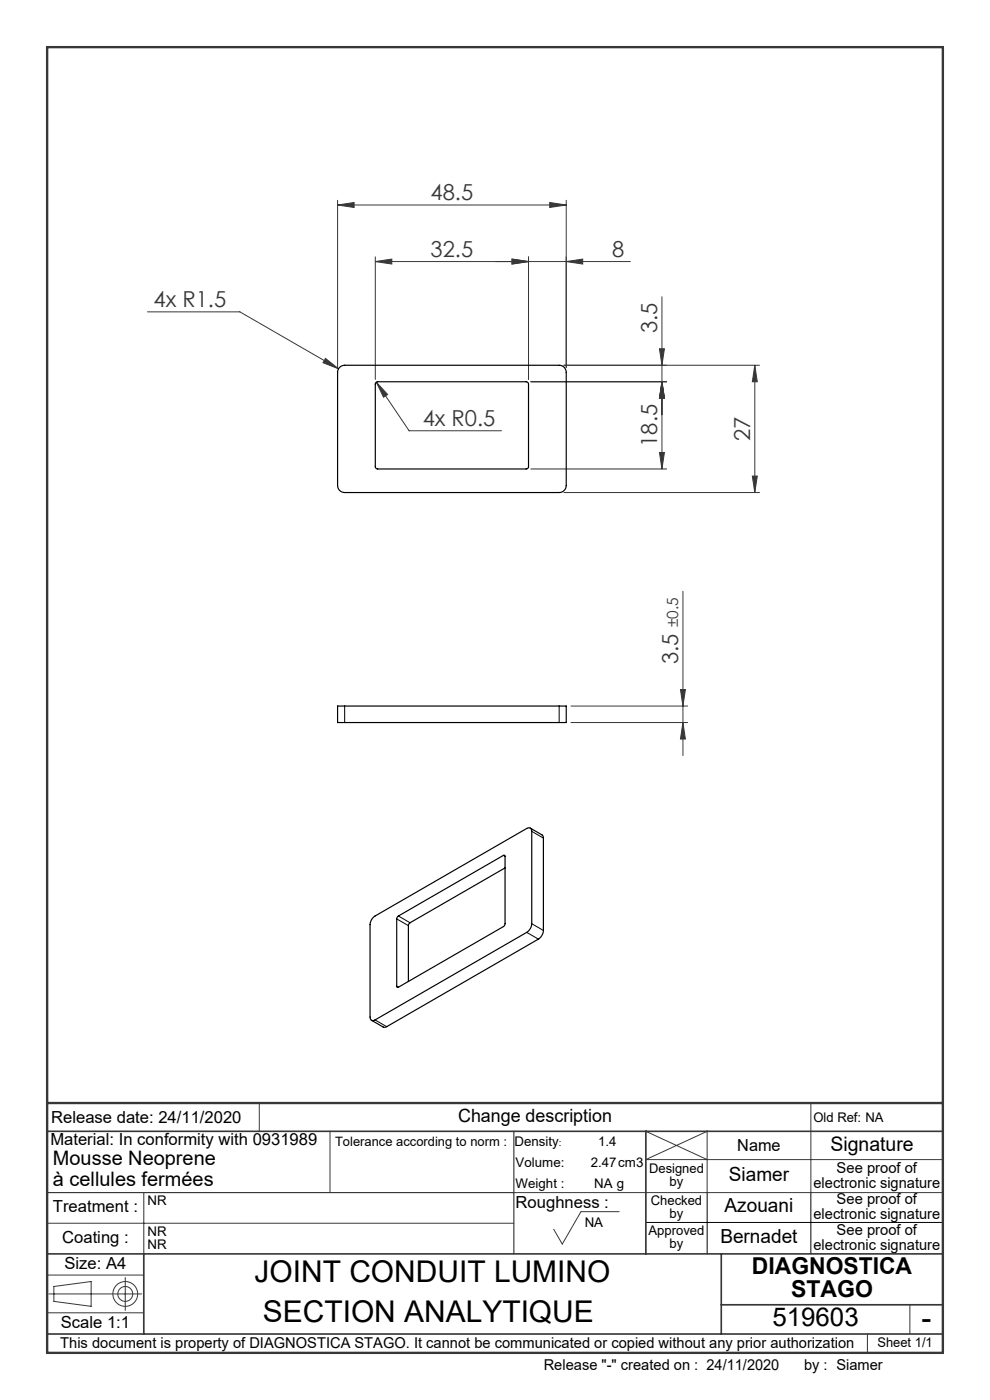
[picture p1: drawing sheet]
<svg xmlns="http://www.w3.org/2000/svg" width="210mm" height="297mm" viewBox="0 0 210 297" stroke-linecap="round" stroke-linejoin="round" font-family="sans-serif">
<g fill="none" stroke="#373737" stroke-width=".21">
<path d="M71.6 43.5l3.5-.5v1zM71.6 42.5v35.5M71.6 43.5h48.5M79.6 55.5l3.5-.5v1zM79.6 55.5h54.1M79.6 54.5v26M108.6 55l3.5 .5-3.5 .5zM112.1 54.5v26M116.6 43l3.5 .5-3.5 .5zM120.1 42.5v35.5M120.1 55.5l3.5-.5v1zM31.3 66.2h19.6l20.9 12"/>
<path d="M69 76l2.8 2.2-3.3-1.3zM139.9 74h1l-.5 3.5zM140.4 63v36.5M160.1 77.5v27M160.1 77.5l.5 3.5h-1zM161.1 77.5h-41.5M79.8 81.1l2.4 2.6-.8 .6zM79.8 81.1l7 10.3h19.6M112.6 81h28.8M112.6 99.5h28.8M139.9 96h1l-.5 3.5zM140.4 81l.5 3.5h-1z"/>
<path d="M119.6 104.5h41.5M159.6 101h1l-.5 3.5zM144.9 125.4v34.9M121.1 153.3h24.8M121.1 149.8h24.8M144.3 146.3h1.1l-.5 3.5zM144.9 153.3l.5 3.5h-1.1zM55 234v6M137.1 239.8l-.1 .2 13 6M172 234v19M10 259.5h99M30.5 253v13"/>
<path d="M70 240v13M109 253h91M131.3 257h-8.1l-3.9 6.9-1.8-3.1M200 246h-63l13-6v13M10 278.5h20.5M10 270.5h20.5M10.3 274.5h19.8M11.4 272.9l7.9-1v5.2l-7.9-1zM26.6 271v7M193 276.8v6.2M184 283v4"/>
<circle cx="26.6" cy="274.5" r="1.58"/>
<circle cx="26.6" cy="274.5" r="2.63"/>
</g>
<path d="M137 259.3h63M150 253v13M172 253v13" fill="none" stroke="#000" stroke-width=".21"/>
<path d="M10 253h99M109 240v26" fill="none" stroke="#373737" stroke-width=".25"/>
<path d="M10 240h190M137 240v26M10 266h190M30.5 266v17M153 266v17M153 276.8h47M10 283h190" fill="none" stroke="#373737" stroke-width=".35"/>
<path d="M10 10h190v277h-190zM10 234h190" fill="none" stroke="#373737" stroke-width=".5"/>
<g fill="#373737">
<path d="M120.1 55.5l3.5-.5v1zM108.6 55l3.5 .5-3.5 .5z"/>
<path d="M71.6 43.5l3.5-.5v1zM116.6 43l3.5 .5-3.5 .5zM79.6 55.5l3.5-.5v1zM108.6 55l3.5 .5-3.5 .5zM79.8 81.1l1.6 3.2 .8-.6zM69 76l-.5 .9 3.3 1.3z"/>
<path d="M140.4 81l.5 3.5h-1zM139.9 74h1l-.5 3.5zM139.9 96h1l-.5 3.5zM140.4 81l.5 3.5h-1zM144.9 153.3l.5 3.5h-1.1zM144.3 146.3h1.1l-.5 3.5z"/>
<path d="M160.1 77.5l.5 3.5h-1zM159.6 101h1l-.5 3.5z"/>
</g>
<path d="M72.1 77.8l1-.3h45.5a1.5 1.5 0 0 1 1.5 1.5v24a1.5 1.5 0 0 1-1.5 1.5h-45.5a1.5 1.5 0 0 1-1.5-1.5v-24l.2-.8zM79.8 81.1l.3-.1 31.8 .1 .2 .4-.1 17.8-.4 .2-31.8-.1-.2-.4v-17.5zM71.6 149.8h48.5v3.5h-48.5zM112.5 175.7l2.5 1.4 .3 .5v19.8a2.34 2.34 0 0 1-1.1 1.8l-32.2 18.6-.6 .1-2.6-1.5M79.2 194.6l32.5-18.8a.65 .65 0 0 1 .8-.1 .65 .65 0 0 1 .3 .7v19.6a2.34 2.34 0 0 1-1.1 1.8l-32.1 18.6a.65 .65 0 0 1-.8 0 .65 .65 0 0 1-.3-.6v-19.6l.1-.7zM84.4 194.4l22.4-12.9h.3v14.5l-.1 .4-22.6 13.1-.2-.3v-14.3zM107.1 184.1l-20.3 11.8-.2 .5v11.8" fill="none" stroke="#000" stroke-width=".25"/>
<path d="M73.1 149.8v3.5M118.6 149.8v3.5M112.8 176.4l2.5 1.4M84.2 194.9l2.4 1.5M84.5 194.3l2.5 1.5M106.8 181.5l.3 .2M111.7 197.8l2.5 1.4M112.8 196l2.5 1.4M79.6 216.4l2.4 1.4M84.2 209.2l.3 .2" fill="none" stroke="#000" stroke-width=".21"/>
<g font-size="6.3">
<text x="54" y="272">JOINT CONDUIT LUMINO</text>
<text x="55.8" y="280.5">SECTION ANALYTIQUE</text>
<text x="195.4" y="281.7">-</text>
</g>
<text font-size="5.5" x="163.8" y="281.2">519603</text>
<g font-size="4.9">
<text x="159.5" y="270.3">DIAGNOSTICA</text>
<text x="167.8" y="275.3">STAGO</text>
</g>
<g font-size="4.7" fill="#373737">
<text x="91.3" y="42.5">48.5</text>
<text x="91.3" y="54.5">32.5</text>
<text x="129.8" y="54.5">8</text>
<text x="32.6" y="65.1">4x R1.5</text>
<text x="139.4" y="70.7" transform="rotate(-90 139.4 70.7)">3.5</text>
<text x="89.7" y="90.4">4x R0.5</text>
<text x="139.4" y="94.8" transform="rotate(-90 139.4 94.8)">18.5</text>
<text x="159.1" y="93.6" transform="rotate(-90 159.1 93.6)">27</text>
<text x="143.9" y="140.8" transform="rotate(-90 143.9 140.8)">3.5</text>
</g>
<g font-size="4.2">
<text x="176.2" y="244.2">Signature</text>
<text x="11.2" y="251.5">à cellules fermées</text>
<text x="11.2" y="247.1">Mousse Neoprene</text>
</g>
<g font-size="4.1">
<text x="154.6" y="250.5">Siamer</text>
<text x="153.7" y="257.2">Azouani</text>
<text x="152.8" y="263.7">Bernadet</text>
</g>
<text font-size="3.9" x="97.2" y="238.1">Change description</text>
<g font-size="3.5">
<text x="10.9" y="238.3">Release date: 24/11/2020</text>
<text x="10.7" y="242.8">Material: In conformity with 0931989</text>
<text x="156.4" y="244.2">Name</text>
<text x="11.2" y="257.2">Treatment :</text>
<text x="109.4" y="256.3">Roughness :</text>
<text x="13.2" y="263.7">Coating :</text>
<text x="13.7" y="269.2">Size: A4</text>
<text x="12.9" y="281.7">Scale 1:1</text>
</g>
<text font-size="3.3" fill="#373737" x="143.9" y="133.1" transform="rotate(-90 143.9 133.1)">±0.5</text>
<g font-size="3.2">
<text x="172.6" y="252">electronic signature</text>
<text x="177.5" y="248.8">See proof of</text>
<text x="177.5" y="255.4">See proof of</text>
<text x="172.6" y="258.6">electronic signature</text>
<text x="177.5" y="261.9">See proof of</text>
<text x="172.6" y="265.1">electronic signature</text>
<text x="12.8" y="285.9">This document is property of DIAGNOSTICA STAGO. It cannot be communicated or copied without any prior authorization</text>
<text x="115.3" y="290.5">Release &quot;-&quot; created on : 24/11/2020</text>
<text x="170.5" y="290.5">by : Siamer</text>
</g>
<g font-size="2.8">
<text x="172.6" y="238.1">Old Ref: NA</text>
<text x="109.1" y="243">Density</text>
<text x="126.9" y="243">1.4</text>
<text x="109.4" y="247.5">Volume:</text>
<text x="125.3" y="247.5">2.47cm3</text>
<text x="137.7" y="248.9">Designed</text>
<text x="142" y="251.7">by</text>
<text x="31.3" y="255.7">NR</text>
<text x="109.4" y="252.1">Weight :</text>
<text x="126" y="252.1">NA g</text>
<text x="138" y="255.5">Checked</text>
<text x="31.3" y="262.3">NR</text>
<text x="124" y="260.3">NA</text>
<text x="137.6" y="262">Approved</text>
<text x="142" y="258.4">by</text>
<text x="31.3" y="265">NR</text>
<text x="142" y="264.9">by</text>
<text x="186.1" y="285.8">Sheet 1/1</text>
</g>
<text font-size="2.7" x="71.1" y="243.1">Tolerance according to norm :</text>
<text font-size="2.1" x="118.5" y="243">:</text>
</svg>
